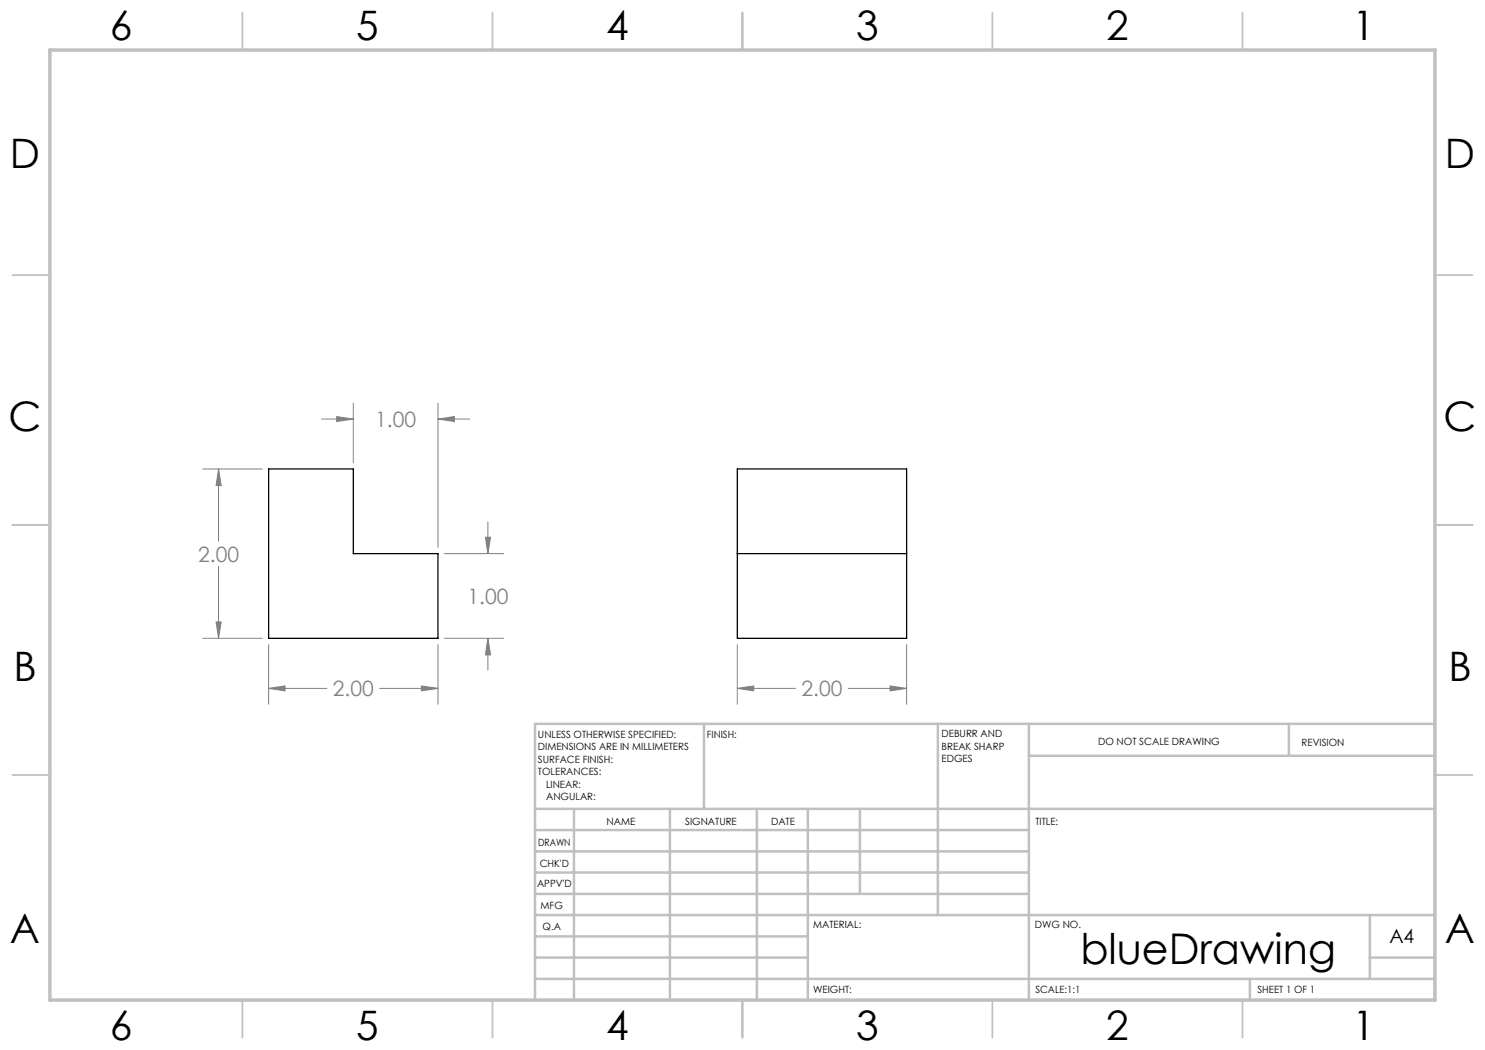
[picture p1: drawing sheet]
<svg xmlns="http://www.w3.org/2000/svg" width="297mm" height="210mm" viewBox="0 0 297 210" stroke-linecap="round" stroke-linejoin="round" font-family="sans-serif">
<path d="M53.7 93.8h17v16.9h16.9v17h-33.9zM147.5 93.8h33.8v33.9h-33.8zM147.5 110.7h33.8" fill="none" stroke="#000" stroke-width=".25"/>
<g fill="none" stroke="#808080" stroke-width=".2">
<path d="M40.5 93.8h12M43.7 93.8l.5 3.3h-1zM43.7 93.8v14.4M64.3 83.8h6.4M67.3 83.3l3.4 .5-3.4 .5zM70.7 80.6v11.9M87.6 83.8l3.3-.5v1zM87.6 80.6v28.9M87.6 83.8h6.3M43.7 113.3v14.4M88.9 110.7h11.9M97.1 107.4h1l-.5 3.3z"/>
<path d="M97.6 104.4v6.3M40.5 127.7h12M43.2 124.4h1l-.5 3.3zM53.7 137.7l3.3-.5v1zM53.7 128.9v12M53.7 137.7h11.7M75.9 137.7h11.7M84.3 137.2l3.3 .5-3.3 .5zM87.6 128.9v12M88.9 127.7h11.9M97.6 127.7l.5 3.3h-1zM97.6 127.7v6.3"/>
<path d="M147.5 137.7l3.2-.5v1zM147.5 137.7h11.6M147.5 128.9v12M169.7 137.7h11.6M178 137.2l3.3 .5-3.3 .5zM181.3 128.9v12"/>
</g>
<g fill="none" stroke="#c0c0c0" stroke-width=".35">
<path d="M48.5 2.5v7.5M98.5 2.5v7.5M148.5 2.5v7.5M198.5 2.5v7.5M248.5 2.5v7.5M2.5 55h7.5M287 55h7.5M2.5 105h7.5M287 105h7.5M2.5 155h7.5M287 155h7.5M48.5 200v7.5"/>
<path d="M98.5 200v7.5M148.5 200v7.5M198.5 200v7.5M248.5 200v7.5"/>
</g>
<g fill="none" stroke="#c0c0c0" stroke-width=".5">
<path d="M140.8 144.8v17M187.6 144.8v38.2M205.8 144.8v55.2M205.8 151.2h81.2M257.8 144.8v6.4M287 144.8h-180v55.2M107 161.8h180M107 178.8h98.8M107 174.5h98.8M107 170.3h98.8M107 166h98.8M114.8 161.8v38.2"/>
<path d="M134 161.8v38.2M151.4 161.8v38.2M161.6 161.8v38.2M172 161.8v17M107 195.8h180M107 191.5h54.6M107 187.3h54.6M107 183h180M250 195.8v4.2M274 191.5h13M274 183v12.8"/>
</g>
<path d="M10 10h277v190h-277z" fill="none" stroke="#c0c0c0" stroke-width=".7"/>
<path d="M53.7 137.7l3.3-.5v1zM84.3 137.2l3.3 .5-3.3 .5zM97.1 107.4h1l-.5 3.3zM97.6 127.7l.5 3.3h-1zM43.7 93.8l.5 3.3h-1zM43.2 124.4h1l-.5 3.3zM67.3 83.3l3.4 .5-3.4 .5zM87.6 83.8l3.3-.5v1zM147.5 137.7l3.2-.5v1zM178 137.2l3.3 .5-3.3 .5z" fill="#808080"/>
<text font-size="8.5" x="216.1" y="192.7">blueDrawing</text>
<g font-size="8.1">
<text x="22" y="8">6</text>
<text x="71.2" y="8">5</text>
<text x="121.2" y="8">4</text>
<text x="171.3" y="8">3</text>
<text x="221.3" y="8">2</text>
<text x="270.5" y="8">1</text>
<text x="2" y="33.6">D</text>
<text x="289" y="33.6">D</text>
<text x="1.7" y="86.1">C</text>
<text x="288.7" y="86.1">C</text>
<text x="2.7" y="136.1">B</text>
<text x="289.7" y="136.1">B</text>
<text x="2" y="188.6">A</text>
<text x="289" y="188.6">A</text>
<text x="22" y="208">6</text>
<text x="71.2" y="208">5</text>
<text x="121.2" y="208">4</text>
<text x="171.3" y="208">3</text>
<text x="221.3" y="208">2</text>
<text x="270.5" y="208">1</text>
</g>
<g font-size="4.2" fill="#808080">
<text x="75" y="85.4">1.00</text>
<text x="39.6" y="112.3">2.00</text>
<text x="93.5" y="120.8">1.00</text>
<text x="66.6" y="139.3">2.00</text>
<text x="160.3" y="139.3">2.00</text>
</g>
<text font-size="3.9" x="277.9" y="188.5">A4</text>
<g font-size="2">
<text x="107.6" y="147.6">UNLESS OTHERWISE SPECIFIED:</text>
<text x="141.4" y="147.6">FINISH:</text>
<text x="188.3" y="147.5">DEBURR AND</text>
<text x="188.3" y="150">BREAK SHARP</text>
<text x="219.6" y="149">DO NOT SCALE DRAWING</text>
<text x="260.3" y="149.2">REVISION</text>
<text x="107.6" y="150.1">DIMENSIONS ARE IN MILLIMETERS</text>
<text x="107.6" y="152.6">SURFACE FINISH:</text>
<text x="107.6" y="155.1">TOLERANCES:</text>
<text x="188.3" y="152.5">EDGES</text>
<text x="109.2" y="157.6">LINEAR:</text>
<text x="109.2" y="160.1">ANGULAR:</text>
<text x="121.3" y="165">NAME</text>
<text x="137" y="164.9">SIGNATURE</text>
<text x="154.2" y="164.9">DATE</text>
<text x="207.1" y="164.9">TITLE:</text>
<text x="107.6" y="169.1">DRAWN</text>
<text x="107.9" y="173.3">CHK'D</text>
<text x="107.4" y="177.4">APPV'D</text>
<text x="108.1" y="181.8">MFG</text>
<text x="108.5" y="186">Q.A</text>
<text x="162.6" y="185.5">MATERIAL:</text>
<text x="207" y="185.5">DWG NO.</text>
<text x="162.6" y="198.5">WEIGHT:</text>
<text x="207.1" y="198.6">SCALE:1:1</text>
<text x="251.5" y="198.6">SHEET 1 OF 1</text>
</g>
</svg>
